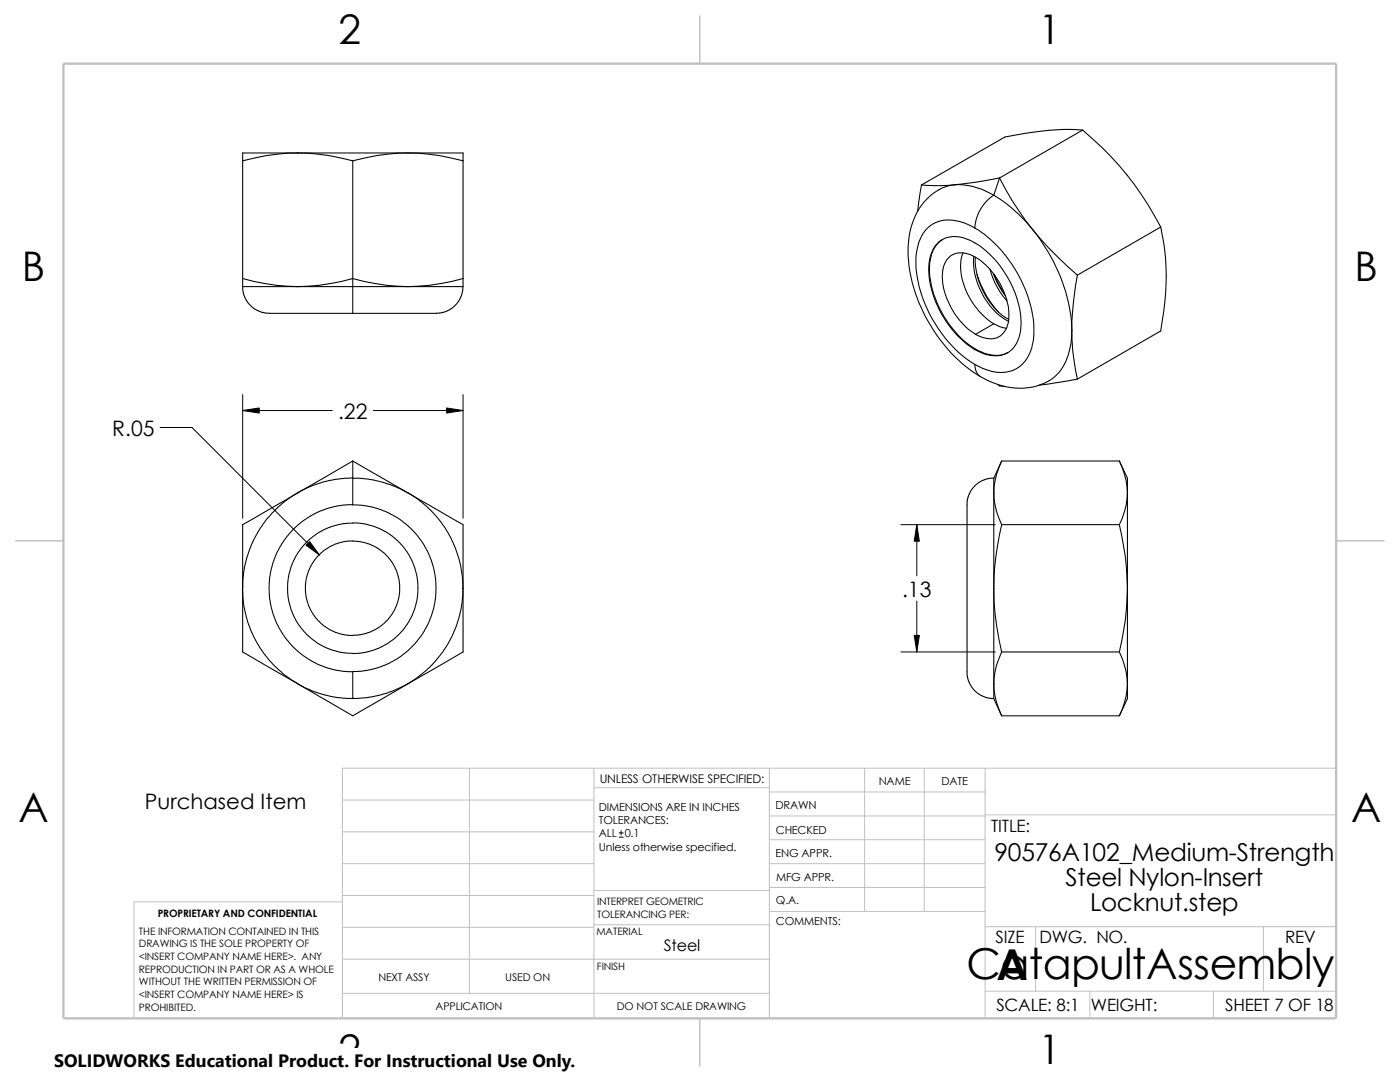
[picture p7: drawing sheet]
<svg xmlns="http://www.w3.org/2000/svg" width="279mm" height="216mm" viewBox="0 0 279 216" stroke-linecap="round" stroke-linejoin="round" font-family="sans-serif">
<g fill="none" stroke="#c0c0c0" stroke-width=".2">
<path d="M68.3 159.6h50.2M93.7 153.3v44.9M118.5 157.2h35M118.5 153.3v49.9M153.5 158h43.1M153.5 153.3v49.9M172.6 153.3v28.6M184.4 153.3v28.6M196.6 153.3v49.9M266.7 153.3h-198.4v49.9M68.3 180h-41.5v23.2M68.3 172.3h50.2"/>
<path d="M68.3 166h50.2M68.3 178.7h50.2M118.5 177.7h35.1M153.5 177.1h43.1M153.5 172.3h43.1M153.5 162.8h43.1M153.5 167.6h43.1M196.6 162.6h70.1M68.3 191.4h85.2M68.3 185h50.2M68.3 198.2h85.2M118.5 184.5h35.1"/>
<path d="M153.6 181.9h43M196.6 184.9h70.1M196.6 197.8h70.1M206.7 184.9v12.9M217.5 197.8v5.4M242.2 197.8v5.4M252.1 184.9v12.9"/>
</g>
<path d="M139.7 3.2v9.5M3.1 107.9h9.6M266.7 107.9h9.5M139.7 203.2v9.5" fill="none" stroke="#c0c0c0" stroke-width=".21"/>
<path d="M12.7 12.7h254v190.5h-254z" fill="none" stroke="#c0c0c0" stroke-width=".47"/>
<g fill="none" stroke="#000" stroke-width=".21">
<path d="M48.4 32.1v23.5M59.4 30.5h22M59.4 30.5h-11v1.6M59.4 30.5a42.4 42.4 0 0 1 11 1.6M59.4 30.5a42.4 42.4 0 0 0-11 1.6M70.4 32.1v25.1M81.4 30.5a43 43 0 0 0-11 1.6M81.4 30.5a42.4 42.4 0 0 1 11 1.6M81.4 30.5h11v1.6M92.4 32.1v23.5M183.9 36.9l-.8 5.3M190.5 36.9a10.5 10.5 0 0 0-8.3 7.4 22.1 22.1 0 0 0 .8 15.2 31.4 31.4 0 0 0 12.7 15.6"/>
<path d="M190.5 36.9l-2.8 .1-3.8-.1M190.5 36.9a13.7 13.7 0 0 1 7.8 2M198.3 38.9a30.3 30.3 0 0 1 7.8 6.9M198.3 38.9a8.4 8.4 0 0 0-3.7 6.6M199.5 35.5a56.1 56.1 0 0 0 6.6 10.3M199.5 35.5l-4 .7-5 .7M199.5 35.5l-1.2 3.4M216.1 26a61.4 61.4 0 0 1 15.5 19.3M216.1 26a54 54 0 0 0-15.6 1.3l-16.6 9.6M216.1 26l-16.6 9.5M48.4 55.6a44 44 0 0 0 11 1.6M48.4 55.6v1.6"/>
<path d="M48.4 57.2l.2 1.5 .8 1.7 1.1 1.1 1.7 .8 1.6 .2h16.6M48.4 57.2h11M59.4 57.2h11M59.4 57.2a40.6 40.6 0 0 0 11-1.6 44.9 44.9 0 0 0 11 1.6M70.4 57.2h11M70.4 57.2v5.3M81.4 57.2h11M92.4 57.2l-.2 1.6-.8 1.6-1.1 1.1-1.7 .8-1.5 .2h-16.7M92.4 55.6a44 44 0 0 1-11 1.6M92.4 55.6v1.6M186.8 48.9a5.4 5.4 0 0 1 6.6-1 19.7 19.7 0 0 1 9.9 13 10 10 0 0 1-.9 8.4 5.3 5.3 0 0 1-6.7 1 19.1 19.1 0 0 1-9.2-10.7 13.2 13.2 0 0 1-.5-9.4zM188.1 47.8a5.9 5.9 0 0 0-2.6 4.6 18.9 18.9 0 0 0 4.8 13.4 15.6 15.6 0 0 0 4.4 3.9"/>
<path d="M189.5 51.2a4.4 4.4 0 0 1 5.2 .2 14.2 14.2 0 0 1 6.6 12.6 3.8 3.8 0 0 1-3.7 3.6 9.7 9.7 0 0 1-6.6-4.4 12.9 12.9 0 0 1-2.8-9.6l.5-1.4zM192.2 50.5a10.7 10.7 0 0 0 1.3 8.9 13.8 13.8 0 0 0 4.8 5.2M194.4 51.1a14.2 14.2 0 0 0 6.9 13M194.6 45.5a25.8 25.8 0 0 1 11.7 20.4 8.7 8.7 0 0 1-2.9 7.3 7.4 7.4 0 0 1-7.5 .2l-1.3-.7M194.6 45.5a8.4 8.4 0 0 0-8.4-.8 7.7 7.7 0 0 0-3.4 6.1 24.8 24.8 0 0 0 6 16.9 22 22 0 0 0 5.8 5M194.6 51.3a14.6 14.6 0 0 0 6.1 12.1l.6 .3M195 54.8l.2 .8a19.9 19.9 0 0 0 4 6.6M197.6 53.7a15.5 15.5 0 0 0 3.4 6.3M198.2 54.6l1.2 2.5 1.3 1.9M198.4 54.8l.7 1.6 1.4 2.3M206.1 45.8a34.1 34.1 0 0 1 7.8 20.1M206.1 45.8a66.6 66.6 0 0 0 8.9 9.1"/>
<path d="M215 54.9l-.8 5.6-.3 5.4M231.6 45.3a49.2 49.2 0 0 1 0 20.7l-16.6 9.6M231.6 45.3l-16.6 9.6M194.6 72.7a2.69 2.69 0 0 0 1.1 2.4M194.7 69.7a6.8 6.8 0 0 0 6.5 .7M194.7 69.7l-.1 .1M198.3 64.6l1.5 .7 1.1 .2M198.3 64.6l-3.6 2.1M199.1 76.7l.4 .3 .9 .1M213.9 65.9a41.1 41.1 0 0 0 1.1 9.7M213.9 65.9a12.1 12.1 0 0 1-3.6 9.5 12.5 12.5 0 0 1-12.6 .8l-2-1.1M215 75.6l-7.6 1.2"/>
<path d="M59.4 98.3l-2.3 1.6-1.7 1.4-2.5 2.8-1.5 2.2-1.2 2.4-1 2.8-.6 3.2-.2 2.7M59.4 98.3l-11 6.4v12.7M70.4 92l11 6.3M70.4 92l-11 6.3M70.4 92v3.4M70.4 95.4l-3.4 .2-2.4 .5-2.3 .8-2.9 1.4M70.4 95.4v5.4h2l2.2 .5 3.3 1.2 1.4 .8 1.8 1.3 1.2 1.1 1.4 1.7 1.6 2.5 1 2.6 .5 2.2 .2 2.7-.2 2.6-.3 1.6-.7 2.1-1.7 3.1-2.1 2.5-2.7 2.1-2.5 1.4-2.2 .7-1.6 .3-2.6 .2M70.4 95.4l2.7 .1 3.1 .7 2.8 1 2.4 1.1M81.4 98.3l11 6.4v12.7M81.4 98.3l2 1.4 1.9 1.5 1.9 1.9 2.2 3.1 1.1 2.2 1.2 3.3 .6 3.4 .1 2.3M198.3 98.3v19.1M198.3 95.4v2.9"/>
<path d="M198.3 98.3a14.9 14.9 0 0 0 1.6 6.4M198.3 95.4l-1.1 .1-1.1 .3-1.6 1.1-1.1 1.7-.4 1.5v34.6l.4 1.5 1.1 1.6 1.6 1.1 1.1 .4 1.1 .1M199.9 92a15.3 15.3 0 0 0-1.6 6.3M199.9 92h23.5M199.9 92l-1.6 3.4M223.4 92a16.1 16.1 0 0 1 1.6 6.3M223.4 92l1.6 3.4v2.9M225 98.3a14.3 14.3 0 0 1-1.6 6.4M225 98.3v19.1M48.4 117.4l.2 3 .5 2.7 .9 2.5 1.3 2.7 1.3 2 2.3 2.7 2 1.8 2.5 1.6M48.4 117.4v12.7l11 6.3M70.4 100.7l-2.1 .1-2.8 .6-2.1 .8-2.6 1.5-1.8 1.5-2.3 2.6-1.5 2.6-.8 2.1-.6 3.2-.1 1.6 .1 2.1 .7 3.2 1.5 3.2 1.4 2 1.3 1.5 1.2 1.1 2.1 1.4 1.8 .9 1.7 .6 2.8 .6 2.1 .2v5.3l-2.7-.2-3.2-.6-2.1-.7-3-1.5"/>
<path d="M70.4 104.4l-2.5 .2-2.3 .7-2.1 1-2.3 1.9-1.9 2.3-1 2.1-.7 2.3-.2 2.5 .2 2.5 .7 2.3 1 2 1.9 2.4 2.3 1.8 2.1 1.1 2.3 .6 2.5 .3M70.4 104.3l2.5 .3 2.6 .8 2.1 1.1 1.9 1.5 1.7 2.1 1.2 2.1 .8 2.6 .2 2.5-.2 2.6-.8 2.6-1.2 2.1-1.4 1.8-2.2 1.8-1.8 1-2.9 1-2.5 .2M70.4 107.9l-2 .2-1.4 .4-1.7 .9-1.2 .9-1.2 1.3-1.3 2.1-.5 1.7-.2 1.9 .2 2 .5 1.5 .8 1.6 .9 1.2 1.3 1.3 2.2 1.2 1.6 .5 2 .2M70.4 108l1.5 .1 1.8 .4 1.6 .8 1.3 1 1.7 1.9 .7 1.5 .6 1.7 .2 2-.1 1.5-.5 1.7-.8 1.7-1 1.3-1.9 1.7-1.4 .7-1.8 .6-1.9 .2M92.4 117.4l-.2 2.7-.6 3.1-.7 2.1-1.6 3.4-.9 1.3-2.6 3.1-2.7 2.3-1.7 1M92.4 117.4v12.7l-11 6.3M198.3 117.4v19M198.3 117.4a53.2 53.2 0 0 0 1.6 12.7M199.9 104.7l-.5 2.2a55.5 55.5 0 0 0-1.1 10.5M199.9 104.7h23.5M223.4 104.7l.5 2.2a50.3 50.3 0 0 1 1.1 10.5M225 117.4a53.6 53.6 0 0 1-1.6 12.7"/>
<path d="M225 117.4v19M59.4 136.4l11 6.4 11-6.4M81.4 136.4l-2.9 1.4-2.6 .9-2.9 .5-2.6 .2M198.3 136.4v3M198.3 136.4a15.2 15.2 0 0 0 1.6 6.4M198.3 139.4l1.6 3.4M199.9 130.1a15.3 15.3 0 0 0-1.6 6.3M199.9 130.1h23.5M223.4 130.1a16.1 16.1 0 0 1 1.6 6.3M225 136.4a14.6 14.6 0 0 1-1.6 6.4M225 136.4v3l-1.6 3.4M199.9 142.8h23.5"/>
</g>
<path d="M48.4 78.7v24.7M92.4 78.7v24.7M32 85.3h6.3l25.5 25.4M48.4 81.9h17.9M74.5 81.9h17.9M179.8 104.7h18.8M183 104.7v10.2M183 119.9v10.2M179.8 130.1h18.8M123.6 167h.8M123.6 166.2h.8M124 165.8v.8" fill="none" stroke="#000" stroke-width=".2"/>
<path d="M48.4 81.9l3.3-.5v1zM89.1 81.4l3.3 .5-3.3 .5zM61.1 108.8l.7-.7 2 2.6zM183 104.7l.5 3.3h-1zM182.5 126.8h1l-.5 3.3z" fill="#000" stroke="#000" stroke-width=".2"/>
<path d="M10.8 209.2h104.1v6.7h-104.1z" fill="#fff"/>
<g font-size="8.5">
<text x="192.9" y="195.3">CatapultAssembly</text>
<text x="198.8" y="195.5">A</text>
</g>
<g font-size="8.1">
<text x="67.6" y="8.8">2</text>
<text x="207.3" y="8.8">1</text>
<text x="4.4" y="56.1">B</text>
<text x="270.3" y="56.1">B</text>
<text x="3.7" y="164.1">A</text>
<text x="269.6" y="164.1">A</text>
<text x="67.6" y="212.3">2</text>
<text x="207.3" y="212.3">1</text>
</g>
<g font-size="4.9">
<text x="198.5" y="171.8">90576A102_Medium-Strength</text>
<text x="212.6" y="176.7">Steel Nylon-Insert</text>
<text x="217.6" y="181.7">Locknut.step</text>
</g>
<g font-size="4.2">
<text x="67.5" y="83.6">.22</text>
<text x="22.4" y="87">R.05</text>
<text x="180" y="119.1">.13</text>
<text x="28.9" y="161.5">Purchased Item</text>
</g>
<text font-size="3.6" x="10.8" y="213">SOLIDWORKS Educational Product. For Instructional Use Only.</text>
<g font-size="3.4">
<text x="197.8" y="166">TITLE:</text>
<text x="198.7" y="188.1">SIZE</text>
<text x="207.5" y="188.1">DWG. NO.</text>
<text x="256.5" y="188.2">REV</text>
<text x="198.8" y="201.7">SCALE: 8:1</text>
<text x="217.7" y="201.8">WEIGHT:</text>
<text x="244.5" y="201.7">SHEET 7 OF 18</text>
</g>
<text font-size="3.2" x="132.5" y="189.8">Steel</text>
<text font-size="2.4" x="119.7" y="156.2">UNLESS OTHERWISE SPECIFIED:</text>
<g font-size="2.2">
<text x="119.5" y="161.8">DIMENSIONS ARE IN INCHES</text>
<text x="154.8" y="161.5">DRAWN</text>
<text x="175.4" y="156.7">NAME</text>
<text x="187.9" y="156.7">DATE</text>
<text x="119.5" y="164.4">TOLERANCES:</text>
<text x="119.5" y="167.1">ALL</text>
<text x="124.7" y="167.1">0.1</text>
<text x="154.8" y="166.3">CHECKED</text>
<text x="119.5" y="169.8">Unless otherwise specified.</text>
<text x="154.8" y="171">ENG APPR.</text>
<text x="154.9" y="175.7">MFG APPR.</text>
<text x="154.9" y="184.7">COMMENTS:</text>
<text x="154.9" y="180.5">Q.A.</text>
</g>
<g font-size="2.1">
<text x="75.5" y="195.7">NEXT ASSY</text>
<text x="100.8" y="195.7">USED ON</text>
<text x="86.9" y="201.5">APPLICATION</text>
<text x="123.1" y="201.6">DO NOT SCALE DRAWING</text>
</g>
<g font-size="2">
<text x="31.5" y="183">PROPRIETARY AND CONFIDENTIAL</text>
<text x="119.2" y="180.6">INTERPRET GEOMETRIC</text>
<text x="119.2" y="183.1">TOLERANCING PER:</text>
<text x="27.7" y="186.5">THE INFORMATION CONTAINED IN THIS</text>
<text x="27.7" y="189.1">DRAWING IS THE SOLE PROPERTY OF</text>
<text x="27.7" y="191.6">&lt;INSERT COMPANY NAME HERE&gt;. ANY</text>
<text x="119" y="186.6">MATERIAL</text>
<text x="27.7" y="194.1">REPRODUCTION IN PART OR AS A WHOLE</text>
<text x="27.7" y="196.6">WITHOUT THE WRITTEN PERMISSION OF</text>
<text x="119.1" y="193.5">FINISH</text>
<text x="27.7" y="199.1">&lt;INSERT COMPANY NAME HERE&gt; IS</text>
<text x="27.7" y="201.7">PROHIBITED.</text>
</g>
</svg>
